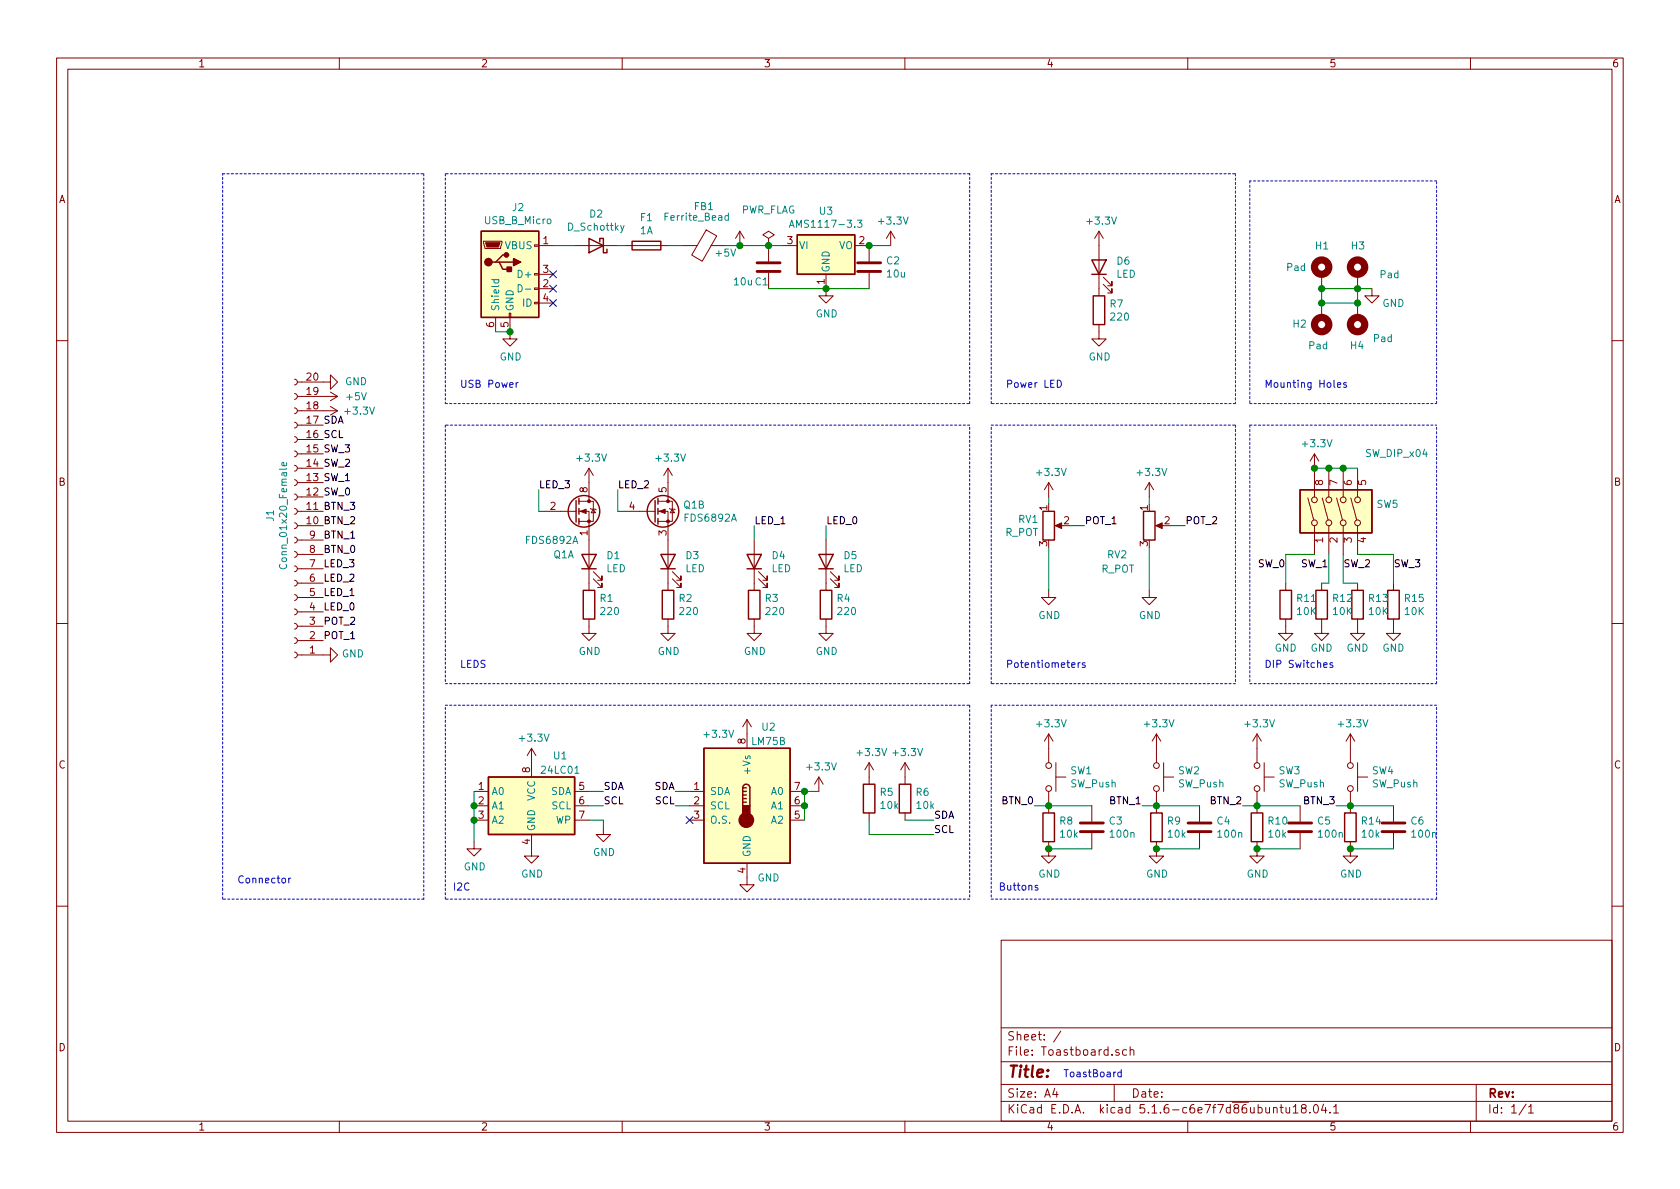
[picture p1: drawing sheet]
EESchema Schematic File Version 4
EELAYER 30 0
EELAYER END
$Descr A4 11693 8268
encoding utf-8
Sheet 1 1
Title ""
Date ""
Rev ""
Comp ""
Comment1 ""
Comment2 ""
Comment3 ""
Comment4 ""
$EndDescr
$Comp
L Device:LED D4
U 1 1
P 5250 3900
F 0 "D4" V 5289 3782 50  0000 R CNN
F 1 "LED" V 5198 3782 50  0000 R CNN
F 2 "LED_SMD:LED_0603_1608Metric_Pad1.05x0.95mm_HandSolder" H 5250 3900 50  0001 C CNN
F 3 "~" H 5250 3900 50  0001 C CNN
	1    5250 3900
	0    -1   -1   0   
$EndComp
$Comp
L Device:R R3
U 1 1
P 5250 4200
F 0 "R3" H 5320 4246 50  0000 L CNN
F 1 "220" H 5320 4155 50  0000 L CNN
F 2 "Resistor_SMD:R_0603_1608Metric_Pad1.05x0.95mm_HandSolder" V 5180 4200 50  0001 C CNN
F 3 "~" H 5250 4200 50  0001 C CNN
	1    5250 4200
	1    0    0    -1  
$EndComp
$Comp
L power:GND #PWR0101
U 1 1
P 5250 4350
F 0 "#PWR0101" H 5250 4100 50  0001 C CNN
F 1 "GND" H 5255 4177 50  0000 C CNN
F 2 "" H 5250 4350 50  0001 C CNN
F 3 "" H 5250 4350 50  0001 C CNN
	1    5250 4350
	1    0    0    -1  
$EndComp
$Comp
L power:+3.3V #PWR0102
U 1 1
P 7300 5200
F 0 "#PWR0102" H 7300 5050 50  0001 C CNN
F 1 "+3.3V" H 7315 5373 50  0000 C CNN
F 2 "" H 7300 5200 50  0001 C CNN
F 3 "" H 7300 5200 50  0001 C CNN
	1    7300 5200
	1    0    0    -1  
$EndComp
$Comp
L Device:R_POT RV1
U 1 1
P 7300 3650
F 0 "RV1" H 7231 3696 50  0000 R CNN
F 1 "R_POT" H 7231 3605 50  0000 R CNN
F 2 "Potentiometer_THT:Potentiometer_Piher_PC-16_Single_Vertical" H 7300 3650 50  0001 C CNN
F 3 "~" H 7300 3650 50  0001 C CNN
	1    7300 3650
	1    0    0    -1  
$EndComp
$Comp
L power:+3.3V #PWR0103
U 1 1
P 7300 3450
F 0 "#PWR0103" H 7300 3300 50  0001 C CNN
F 1 "+3.3V" H 7315 3623 50  0000 C CNN
F 2 "" H 7300 3450 50  0001 C CNN
F 3 "" H 7300 3450 50  0001 C CNN
	1    7300 3450
	1    0    0    -1  
$EndComp
Wire Wire Line
	7300 3500 7300 3450
$Comp
L power:GND #PWR0104
U 1 1
P 7300 4100
F 0 "#PWR0104" H 7300 3850 50  0001 C CNN
F 1 "GND" H 7305 3927 50  0000 C CNN
F 2 "" H 7300 4100 50  0001 C CNN
F 3 "" H 7300 4100 50  0001 C CNN
	1    7300 4100
	1    0    0    -1  
$EndComp
$Comp
L power:+3.3V #PWR0105
U 1 1
P 9150 3250
F 0 "#PWR0105" H 9150 3100 50  0001 C CNN
F 1 "+3.3V" H 9165 3423 50  0000 C CNN
F 2 "" H 9150 3250 50  0001 C CNN
F 3 "" H 9150 3250 50  0001 C CNN
	1    9150 3250
	1    0    0    -1  
$EndComp
$Comp
L Device:R R11
U 1 1
P 8950 4200
F 0 "R11" H 9020 4246 50  0000 L CNN
F 1 "10K" H 9020 4155 50  0000 L CNN
F 2 "Resistor_SMD:R_0603_1608Metric_Pad1.05x0.95mm_HandSolder" V 8880 4200 50  0001 C CNN
F 3 "~" H 8950 4200 50  0001 C CNN
	1    8950 4200
	1    0    0    -1  
$EndComp
$Comp
L power:GND #PWR0106
U 1 1
P 8950 4350
F 0 "#PWR0106" H 8950 4100 50  0001 C CNN
F 1 "GND" H 8950 4200 50  0000 C CNN
F 2 "" H 8950 4350 50  0001 C CNN
F 3 "" H 8950 4350 50  0001 C CNN
	1    8950 4350
	1    0    0    -1  
$EndComp
Connection ~ 9150 3250
Wire Wire Line
	9150 3250 9250 3250
Connection ~ 9250 3250
Wire Wire Line
	9350 3250 9450 3250
Wire Wire Line
	9250 3250 9350 3250
Connection ~ 9350 3250
$Comp
L Switch:SW_DIP_x04 SW5
U 1 1
P 9350 3550
F 0 "SW5" V 9396 3320 50  0000 R CNN
F 1 "SW_DIP_x04" V 9750 3400 50  0000 R CNN
F 2 "Button_Switch_SMD:SW_DIP_SPSTx04_Slide_Omron_A6S-410x_W8.9mm_P2.54mm" H 9350 3550 50  0001 C CNN
F 3 "~" H 9350 3550 50  0001 C CNN
	1    9350 3550
	0    -1   -1   0   
$EndComp
$Comp
L Device:R R12
U 1 1
P 9200 4200
F 0 "R12" H 9270 4246 50  0000 L CNN
F 1 "10K" H 9270 4155 50  0000 L CNN
F 2 "Resistor_SMD:R_0603_1608Metric_Pad1.05x0.95mm_HandSolder" V 9130 4200 50  0001 C CNN
F 3 "~" H 9200 4200 50  0001 C CNN
	1    9200 4200
	1    0    0    -1  
$EndComp
$Comp
L power:GND #PWR0107
U 1 1
P 9200 4350
F 0 "#PWR0107" H 9200 4100 50  0001 C CNN
F 1 "GND" H 9200 4200 50  0000 C CNN
F 2 "" H 9200 4350 50  0001 C CNN
F 3 "" H 9200 4350 50  0001 C CNN
	1    9200 4350
	1    0    0    -1  
$EndComp
$Comp
L Device:R R13
U 1 1
P 9450 4200
F 0 "R13" H 9520 4246 50  0000 L CNN
F 1 "10K" H 9520 4155 50  0000 L CNN
F 2 "Resistor_SMD:R_0603_1608Metric_Pad1.05x0.95mm_HandSolder" V 9380 4200 50  0001 C CNN
F 3 "~" H 9450 4200 50  0001 C CNN
	1    9450 4200
	1    0    0    -1  
$EndComp
$Comp
L power:GND #PWR0108
U 1 1
P 9450 4350
F 0 "#PWR0108" H 9450 4100 50  0001 C CNN
F 1 "GND" H 9450 4200 50  0000 C CNN
F 2 "" H 9450 4350 50  0001 C CNN
F 3 "" H 9450 4350 50  0001 C CNN
	1    9450 4350
	1    0    0    -1  
$EndComp
$Comp
L Device:R R15
U 1 1
P 9700 4200
F 0 "R15" H 9770 4246 50  0000 L CNN
F 1 "10K" H 9770 4155 50  0000 L CNN
F 2 "Resistor_SMD:R_0603_1608Metric_Pad1.05x0.95mm_HandSolder" V 9630 4200 50  0001 C CNN
F 3 "~" H 9700 4200 50  0001 C CNN
	1    9700 4200
	1    0    0    -1  
$EndComp
$Comp
L power:GND #PWR0109
U 1 1
P 9700 4350
F 0 "#PWR0109" H 9700 4100 50  0001 C CNN
F 1 "GND" H 9700 4200 50  0000 C CNN
F 2 "" H 9700 4350 50  0001 C CNN
F 3 "" H 9700 4350 50  0001 C CNN
	1    9700 4350
	1    0    0    -1  
$EndComp
Wire Wire Line
	9250 3850 9250 4050
Wire Wire Line
	9250 4050 9200 4050
Wire Wire Line
	9350 3850 9350 4050
Wire Wire Line
	9350 4050 9450 4050
Wire Wire Line
	9450 3850 9700 3850
Wire Wire Line
	9700 3850 9700 4050
Wire Wire Line
	8950 4050 8950 3850
Wire Wire Line
	8950 3850 9150 3850
$Comp
L Connector:Conn_01x20_Female J1
U 1 1
P 2050 3650
F 0 "J1" V 2215 3580 50  0000 C CNN
F 1 "Conn_01x20_Female" V 2124 3580 50  0000 C CNN
F 2 "Connector_PinSocket_2.54mm:PinSocket_1x20_P2.54mm_Vertical" H 2050 3650 50  0001 C CNN
F 3 "~" H 2050 3650 50  0001 C CNN
	1    2050 3650
	-1   0    0    1   
$EndComp
$Comp
L power:+3.3V #PWR0110
U 1 1
P 8050 5200
F 0 "#PWR0110" H 8050 5050 50  0001 C CNN
F 1 "+3.3V" H 8065 5373 50  0000 C CNN
F 2 "" H 8050 5200 50  0001 C CNN
F 3 "" H 8050 5200 50  0001 C CNN
	1    8050 5200
	1    0    0    -1  
$EndComp
$Comp
L power:+3.3V #PWR0111
U 1 1
P 8750 5200
F 0 "#PWR0111" H 8750 5050 50  0001 C CNN
F 1 "+3.3V" H 8765 5373 50  0000 C CNN
F 2 "" H 8750 5200 50  0001 C CNN
F 3 "" H 8750 5200 50  0001 C CNN
	1    8750 5200
	1    0    0    -1  
$EndComp
$Comp
L power:+3.3V #PWR0112
U 1 1
P 9400 5200
F 0 "#PWR0112" H 9400 5050 50  0001 C CNN
F 1 "+3.3V" H 9415 5373 50  0000 C CNN
F 2 "" H 9400 5200 50  0001 C CNN
F 3 "" H 9400 5200 50  0001 C CNN
	1    9400 5200
	1    0    0    -1  
$EndComp
Connection ~ 9400 5600
Wire Wire Line
	9700 5600 9400 5600
Connection ~ 9400 5900
Wire Wire Line
	9700 5900 9400 5900
$Comp
L Device:C C6
U 1 1
P 9700 5750
F 0 "C6" H 9815 5796 50  0000 L CNN
F 1 "100n" H 9815 5705 50  0000 L CNN
F 2 "Capacitor_SMD:C_0603_1608Metric_Pad1.05x0.95mm_HandSolder" H 9738 5600 50  0001 C CNN
F 3 "~" H 9700 5750 50  0001 C CNN
	1    9700 5750
	1    0    0    -1  
$EndComp
$Comp
L power:GND #PWR0113
U 1 1
P 9400 5900
F 0 "#PWR0113" H 9400 5650 50  0001 C CNN
F 1 "GND" H 9405 5727 50  0000 C CNN
F 2 "" H 9400 5900 50  0001 C CNN
F 3 "" H 9400 5900 50  0001 C CNN
	1    9400 5900
	1    0    0    -1  
$EndComp
$Comp
L Device:R R14
U 1 1
P 9400 5750
F 0 "R14" H 9470 5796 50  0000 L CNN
F 1 "10k" H 9470 5705 50  0000 L CNN
F 2 "Resistor_SMD:R_0603_1608Metric_Pad1.05x0.95mm_HandSolder" V 9330 5750 50  0001 C CNN
F 3 "~" H 9400 5750 50  0001 C CNN
	1    9400 5750
	1    0    0    -1  
$EndComp
$Comp
L Switch:SW_Push SW4
U 1 1
P 9400 5400
F 0 "SW4" V 9354 5548 50  0000 L CNN
F 1 "SW_Push" V 9445 5548 50  0000 L CNN
F 2 "Button_Switch_SMD:SW_Push_1P1T_NO_6x6mm_H9.5mm" H 9400 5600 50  0001 C CNN
F 3 "~" H 9400 5600 50  0001 C CNN
	1    9400 5400
	0    1    1    0   
$EndComp
Connection ~ 8750 5600
Wire Wire Line
	9050 5600 8750 5600
Connection ~ 8750 5900
Wire Wire Line
	9050 5900 8750 5900
$Comp
L Device:C C5
U 1 1
P 9050 5750
F 0 "C5" H 9165 5796 50  0000 L CNN
F 1 "100n" H 9165 5705 50  0000 L CNN
F 2 "Capacitor_SMD:C_0603_1608Metric_Pad1.05x0.95mm_HandSolder" H 9088 5600 50  0001 C CNN
F 3 "~" H 9050 5750 50  0001 C CNN
	1    9050 5750
	1    0    0    -1  
$EndComp
$Comp
L power:GND #PWR0114
U 1 1
P 8750 5900
F 0 "#PWR0114" H 8750 5650 50  0001 C CNN
F 1 "GND" H 8755 5727 50  0000 C CNN
F 2 "" H 8750 5900 50  0001 C CNN
F 3 "" H 8750 5900 50  0001 C CNN
	1    8750 5900
	1    0    0    -1  
$EndComp
$Comp
L Device:R R10
U 1 1
P 8750 5750
F 0 "R10" H 8820 5796 50  0000 L CNN
F 1 "10k" H 8820 5705 50  0000 L CNN
F 2 "Resistor_SMD:R_0603_1608Metric_Pad1.05x0.95mm_HandSolder" V 8680 5750 50  0001 C CNN
F 3 "~" H 8750 5750 50  0001 C CNN
	1    8750 5750
	1    0    0    -1  
$EndComp
$Comp
L Switch:SW_Push SW3
U 1 1
P 8750 5400
F 0 "SW3" V 8704 5548 50  0000 L CNN
F 1 "SW_Push" V 8795 5548 50  0000 L CNN
F 2 "Button_Switch_SMD:SW_Push_1P1T_NO_6x6mm_H9.5mm" H 8750 5600 50  0001 C CNN
F 3 "~" H 8750 5600 50  0001 C CNN
	1    8750 5400
	0    1    1    0   
$EndComp
Connection ~ 8050 5600
Wire Wire Line
	8350 5600 8050 5600
Connection ~ 8050 5900
Wire Wire Line
	8350 5900 8050 5900
$Comp
L Device:C C4
U 1 1
P 8350 5750
F 0 "C4" H 8465 5796 50  0000 L CNN
F 1 "100n" H 8465 5705 50  0000 L CNN
F 2 "Capacitor_SMD:C_0603_1608Metric_Pad1.05x0.95mm_HandSolder" H 8388 5600 50  0001 C CNN
F 3 "~" H 8350 5750 50  0001 C CNN
	1    8350 5750
	1    0    0    -1  
$EndComp
$Comp
L power:GND #PWR0115
U 1 1
P 8050 5900
F 0 "#PWR0115" H 8050 5650 50  0001 C CNN
F 1 "GND" H 8055 5727 50  0000 C CNN
F 2 "" H 8050 5900 50  0001 C CNN
F 3 "" H 8050 5900 50  0001 C CNN
	1    8050 5900
	1    0    0    -1  
$EndComp
$Comp
L Device:R R9
U 1 1
P 8050 5750
F 0 "R9" H 8120 5796 50  0000 L CNN
F 1 "10k" H 8120 5705 50  0000 L CNN
F 2 "Resistor_SMD:R_0603_1608Metric_Pad1.05x0.95mm_HandSolder" V 7980 5750 50  0001 C CNN
F 3 "~" H 8050 5750 50  0001 C CNN
	1    8050 5750
	1    0    0    -1  
$EndComp
$Comp
L Switch:SW_Push SW2
U 1 1
P 8050 5400
F 0 "SW2" V 8004 5548 50  0000 L CNN
F 1 "SW_Push" V 8095 5548 50  0000 L CNN
F 2 "Button_Switch_SMD:SW_Push_1P1T_NO_6x6mm_H9.5mm" H 8050 5600 50  0001 C CNN
F 3 "~" H 8050 5600 50  0001 C CNN
	1    8050 5400
	0    1    1    0   
$EndComp
Connection ~ 7300 5600
Wire Wire Line
	7600 5600 7300 5600
Connection ~ 7300 5900
Wire Wire Line
	7600 5900 7300 5900
$Comp
L Device:C C3
U 1 1
P 7600 5750
F 0 "C3" H 7715 5796 50  0000 L CNN
F 1 "100n" H 7715 5705 50  0000 L CNN
F 2 "Capacitor_SMD:C_0603_1608Metric_Pad1.05x0.95mm_HandSolder" H 7638 5600 50  0001 C CNN
F 3 "~" H 7600 5750 50  0001 C CNN
	1    7600 5750
	1    0    0    -1  
$EndComp
$Comp
L power:GND #PWR0116
U 1 1
P 7300 5900
F 0 "#PWR0116" H 7300 5650 50  0001 C CNN
F 1 "GND" H 7305 5727 50  0000 C CNN
F 2 "" H 7300 5900 50  0001 C CNN
F 3 "" H 7300 5900 50  0001 C CNN
	1    7300 5900
	1    0    0    -1  
$EndComp
$Comp
L Device:R R8
U 1 1
P 7300 5750
F 0 "R8" H 7370 5796 50  0000 L CNN
F 1 "10k" H 7370 5705 50  0000 L CNN
F 2 "Resistor_SMD:R_0603_1608Metric_Pad1.05x0.95mm_HandSolder" V 7230 5750 50  0001 C CNN
F 3 "~" H 7300 5750 50  0001 C CNN
	1    7300 5750
	1    0    0    -1  
$EndComp
$Comp
L Switch:SW_Push SW1
U 1 1
P 7300 5400
F 0 "SW1" V 7254 5548 50  0000 L CNN
F 1 "SW_Push" V 7345 5548 50  0000 L CNN
F 2 "Button_Switch_SMD:SW_Push_1P1T_NO_6x6mm_H9.5mm" H 7300 5600 50  0001 C CNN
F 3 "~" H 7300 5600 50  0001 C CNN
	1    7300 5400
	0    1    1    0   
$EndComp
Wire Notes Line
	6900 4900 6900 6250
Wire Notes Line
	6900 6250 10000 6250
Wire Notes Line
	10000 6250 10000 4900
Wire Notes Line
	10000 4900 6900 4900
Text Label 7200 5600 2    50   ~ 0
BTN_0
Wire Wire Line
	7200 5600 7300 5600
Text Label 8650 5600 2    50   ~ 0
BTN_2
Wire Wire Line
	7950 5600 8050 5600
Text Label 9300 5600 2    50   ~ 0
BTN_3
Wire Wire Line
	8650 5600 8750 5600
Text Label 7950 5600 2    50   ~ 0
BTN_1
Wire Wire Line
	9300 5600 9400 5600
$Comp
L Device:LED D5
U 1 1
P 5750 3900
F 0 "D5" V 5789 3782 50  0000 R CNN
F 1 "LED" V 5698 3782 50  0000 R CNN
F 2 "LED_SMD:LED_0603_1608Metric_Pad1.05x0.95mm_HandSolder" H 5750 3900 50  0001 C CNN
F 3 "~" H 5750 3900 50  0001 C CNN
	1    5750 3900
	0    -1   -1   0   
$EndComp
$Comp
L Device:R R4
U 1 1
P 5750 4200
F 0 "R4" H 5820 4246 50  0000 L CNN
F 1 "220" H 5820 4155 50  0000 L CNN
F 2 "Resistor_SMD:R_0603_1608Metric_Pad1.05x0.95mm_HandSolder" V 5680 4200 50  0001 C CNN
F 3 "~" H 5750 4200 50  0001 C CNN
	1    5750 4200
	1    0    0    -1  
$EndComp
$Comp
L power:GND #PWR0117
U 1 1
P 5750 4350
F 0 "#PWR0117" H 5750 4100 50  0001 C CNN
F 1 "GND" H 5755 4177 50  0000 C CNN
F 2 "" H 5750 4350 50  0001 C CNN
F 3 "" H 5750 4350 50  0001 C CNN
	1    5750 4350
	1    0    0    -1  
$EndComp
$Comp
L Device:LED D3
U 1 1
P 4650 3900
F 0 "D3" V 4689 3782 50  0000 R CNN
F 1 "LED" V 4598 3782 50  0000 R CNN
F 2 "LED_SMD:LED_0603_1608Metric_Pad1.05x0.95mm_HandSolder" H 4650 3900 50  0001 C CNN
F 3 "~" H 4650 3900 50  0001 C CNN
	1    4650 3900
	0    -1   -1   0   
$EndComp
$Comp
L Device:R R2
U 1 1
P 4650 4200
F 0 "R2" H 4720 4246 50  0000 L CNN
F 1 "220" H 4720 4155 50  0000 L CNN
F 2 "Resistor_SMD:R_0603_1608Metric_Pad1.05x0.95mm_HandSolder" V 4580 4200 50  0001 C CNN
F 3 "~" H 4650 4200 50  0001 C CNN
	1    4650 4200
	1    0    0    -1  
$EndComp
$Comp
L power:+3.3V #PWR0118
U 1 1
P 4650 3350
F 0 "#PWR0118" H 4650 3200 50  0001 C CNN
F 1 "+3.3V" H 4665 3523 50  0000 C CNN
F 2 "" H 4650 3350 50  0001 C CNN
F 3 "" H 4650 3350 50  0001 C CNN
	1    4650 3350
	1    0    0    -1  
$EndComp
$Comp
L power:GND #PWR0119
U 1 1
P 4650 4350
F 0 "#PWR0119" H 4650 4100 50  0001 C CNN
F 1 "GND" H 4655 4177 50  0000 C CNN
F 2 "" H 4650 4350 50  0001 C CNN
F 3 "" H 4650 4350 50  0001 C CNN
	1    4650 4350
	1    0    0    -1  
$EndComp
$Comp
L Device:LED D1
U 1 1
P 4100 3900
F 0 "D1" V 4139 3782 50  0000 R CNN
F 1 "LED" V 4048 3782 50  0000 R CNN
F 2 "LED_SMD:LED_0603_1608Metric_Pad1.05x0.95mm_HandSolder" H 4100 3900 50  0001 C CNN
F 3 "~" H 4100 3900 50  0001 C CNN
	1    4100 3900
	0    -1   -1   0   
$EndComp
$Comp
L Device:R R1
U 1 1
P 4100 4200
F 0 "R1" H 4170 4246 50  0000 L CNN
F 1 "220" H 4170 4155 50  0000 L CNN
F 2 "Resistor_SMD:R_0603_1608Metric_Pad1.05x0.95mm_HandSolder" V 4030 4200 50  0001 C CNN
F 3 "~" H 4100 4200 50  0001 C CNN
	1    4100 4200
	1    0    0    -1  
$EndComp
$Comp
L power:+3.3V #PWR0120
U 1 1
P 4100 3350
F 0 "#PWR0120" H 4100 3200 50  0001 C CNN
F 1 "+3.3V" H 4115 3523 50  0000 C CNN
F 2 "" H 4100 3350 50  0001 C CNN
F 3 "" H 4100 3350 50  0001 C CNN
	1    4100 3350
	1    0    0    -1  
$EndComp
$Comp
L power:GND #PWR0121
U 1 1
P 4100 4350
F 0 "#PWR0121" H 4100 4100 50  0001 C CNN
F 1 "GND" H 4105 4177 50  0000 C CNN
F 2 "" H 4100 4350 50  0001 C CNN
F 3 "" H 4100 4350 50  0001 C CNN
	1    4100 4350
	1    0    0    -1  
$EndComp
$Comp
L Transistor_FET:FDS6892A Q1
U 1 1
P 4000 3550
F 0 "Q1" H 3850 3250 50  0000 L CNN
F 1 "FDS6892A" H 3650 3350 50  0000 L CNN
F 2 "Package_SO:SOIC-8_3.9x4.9mm_P1.27mm" H 4200 3475 50  0001 L CIN
F 3 "http://www.fairchildsemi.com/ds/FD/FDS6892A.pdf" H 4000 3550 50  0001 L CNN
	1    4000 3550
	1    0    0    -1  
$EndComp
$Comp
L Transistor_FET:FDS6892A Q1
U 2 1
P 4550 3550
F 0 "Q1" H 4754 3596 50  0000 L CNN
F 1 "FDS6892A" H 4754 3505 50  0000 L CNN
F 2 "Package_SO:SOIC-8_3.9x4.9mm_P1.27mm" H 4750 3475 50  0001 L CIN
F 3 "http://www.fairchildsemi.com/ds/FD/FDS6892A.pdf" H 4550 3550 50  0001 L CNN
	2    4550 3550
	1    0    0    -1  
$EndComp
Text Label 4700 5500 2    50   ~ 0
SDA
Wire Wire Line
	4700 5500 4800 5500
Text Label 4700 5600 2    50   ~ 0
SCL
Wire Wire Line
	4700 5600 4800 5600
$Comp
L power:+3.3V #PWR0122
U 1 1
P 5200 5100
F 0 "#PWR0122" H 5200 4950 50  0001 C CNN
F 1 "+3.3V" H 5000 5100 50  0000 C CNN
F 2 "" H 5200 5100 50  0001 C CNN
F 3 "" H 5200 5100 50  0001 C CNN
	1    5200 5100
	1    0    0    -1  
$EndComp
$Comp
L power:GND #PWR0123
U 1 1
P 5200 6100
F 0 "#PWR0123" H 5200 5850 50  0001 C CNN
F 1 "GND" H 5350 6100 50  0000 C CNN
F 2 "" H 5200 6100 50  0001 C CNN
F 3 "" H 5200 6100 50  0001 C CNN
	1    5200 6100
	1    0    0    -1  
$EndComp
Text Label 4200 5500 0    50   ~ 0
SDA
Text Label 4200 5600 0    50   ~ 0
SCL
Wire Wire Line
	4200 5600 4100 5600
Wire Wire Line
	4200 5500 4100 5500
$Comp
L power:+3.3V #PWR0125
U 1 1
P 3700 5300
F 0 "#PWR0125" H 3700 5150 50  0001 C CNN
F 1 "+3.3V" H 3715 5473 50  0000 C CNN
F 2 "" H 3700 5300 50  0001 C CNN
F 3 "" H 3700 5300 50  0001 C CNN
	1    3700 5300
	1    0    0    -1  
$EndComp
$Comp
L power:GND #PWR0126
U 1 1
P 3700 5900
F 0 "#PWR0126" H 3700 5650 50  0001 C CNN
F 1 "GND" H 3705 5727 50  0000 C CNN
F 2 "" H 3700 5900 50  0001 C CNN
F 3 "" H 3700 5900 50  0001 C CNN
	1    3700 5900
	1    0    0    -1  
$EndComp
$Comp
L Memory_EEPROM:24LC01 U1
U 1 1
P 3700 5600
F 0 "U1" H 3900 5950 50  0000 C CNN
F 1 "24LC01" H 3900 5850 50  0000 C CNN
F 2 "Package_SO:SO-8_3.9x4.9mm_P1.27mm" H 3700 5600 50  0001 C CNN
F 3 "http://ww1.microchip.com/downloads/en/DeviceDoc/21711J.pdf" H 3700 5600 50  0001 C CNN
	1    3700 5600
	1    0    0    -1  
$EndComp
$Comp
L power:GND #PWR0127
U 1 1
P 4200 5750
F 0 "#PWR0127" H 4200 5500 50  0001 C CNN
F 1 "GND" H 4205 5577 50  0000 C CNN
F 2 "" H 4200 5750 50  0001 C CNN
F 3 "" H 4200 5750 50  0001 C CNN
	1    4200 5750
	1    0    0    -1  
$EndComp
Wire Wire Line
	4200 5750 4200 5700
Wire Wire Line
	4200 5700 4100 5700
Wire Wire Line
	3300 5500 3300 5600
Connection ~ 3300 5600
Wire Wire Line
	3300 5600 3300 5700
$Comp
L power:GND #PWR0128
U 1 1
P 3300 5850
F 0 "#PWR0128" H 3300 5600 50  0001 C CNN
F 1 "GND" H 3305 5677 50  0000 C CNN
F 2 "" H 3300 5850 50  0001 C CNN
F 3 "" H 3300 5850 50  0001 C CNN
	1    3300 5850
	1    0    0    -1  
$EndComp
Wire Wire Line
	3300 5850 3300 5700
Connection ~ 3300 5700
Text Label 6500 5700 0    50   ~ 0
SDA
Text Label 6500 5800 0    50   ~ 0
SCL
$Comp
L Device:R R6
U 1 1
P 6300 5550
F 0 "R6" H 6370 5596 50  0000 L CNN
F 1 "10k" H 6370 5505 50  0000 L CNN
F 2 "Resistor_SMD:R_0603_1608Metric_Pad1.05x0.95mm_HandSolder" V 6230 5550 50  0001 C CNN
F 3 "~" H 6300 5550 50  0001 C CNN
	1    6300 5550
	1    0    0    -1  
$EndComp
$Comp
L Device:R R5
U 1 1
P 6050 5550
F 0 "R5" H 6120 5596 50  0000 L CNN
F 1 "10k" H 6120 5505 50  0000 L CNN
F 2 "Resistor_SMD:R_0603_1608Metric_Pad1.05x0.95mm_HandSolder" V 5980 5550 50  0001 C CNN
F 3 "~" H 6050 5550 50  0001 C CNN
	1    6050 5550
	1    0    0    -1  
$EndComp
Wire Wire Line
	6300 5700 6500 5700
Wire Wire Line
	6050 5700 6050 5800
Wire Wire Line
	6050 5800 6500 5800
$Comp
L power:+3.3V #PWR0130
U 1 1
P 6050 5400
F 0 "#PWR0130" H 6050 5250 50  0001 C CNN
F 1 "+3.3V" H 6065 5573 50  0000 C CNN
F 2 "" H 6050 5400 50  0001 C CNN
F 3 "" H 6050 5400 50  0001 C CNN
	1    6050 5400
	1    0    0    -1  
$EndComp
$Comp
L power:+3.3V #PWR0131
U 1 1
P 6300 5400
F 0 "#PWR0131" H 6300 5250 50  0001 C CNN
F 1 "+3.3V" H 6315 5573 50  0000 C CNN
F 2 "" H 6300 5400 50  0001 C CNN
F 3 "" H 6300 5400 50  0001 C CNN
	1    6300 5400
	1    0    0    -1  
$EndComp
Wire Wire Line
	7450 3650 7550 3650
Text Label 7550 3650 0    50   ~ 0
POT_1
$Comp
L power:+3.3V #PWR0133
U 1 1
P 8000 3450
F 0 "#PWR0133" H 8000 3300 50  0001 C CNN
F 1 "+3.3V" H 8015 3623 50  0000 C CNN
F 2 "" H 8000 3450 50  0001 C CNN
F 3 "" H 8000 3450 50  0001 C CNN
	1    8000 3450
	1    0    0    -1  
$EndComp
Wire Wire Line
	8000 3500 8000 3450
Wire Wire Line
	8150 3650 8250 3650
Text Label 8250 3650 0    50   ~ 0
POT_2
Text Label 8950 3950 2    50   ~ 0
SW_0
Text Label 9250 3950 2    50   ~ 0
SW_1
Text Label 9350 3950 0    50   ~ 0
SW_2
Text Label 9700 3950 0    50   ~ 0
SW_3
Text Label 3750 3400 0    50   ~ 0
LED_3
Text Label 4300 3400 0    50   ~ 0
LED_2
Text Label 5250 3650 0    50   ~ 0
LED_1
Text Label 5750 3650 0    50   ~ 0
LED_0
Wire Wire Line
	5250 3650 5250 3750
Wire Wire Line
	5750 3650 5750 3750
Wire Wire Line
	4300 3400 4300 3550
Wire Wire Line
	4300 3550 4350 3550
Wire Wire Line
	3750 3400 3750 3550
Wire Wire Line
	3750 3550 3800 3550
Wire Notes Line
	3100 6250 3100 4900
Wire Notes Line
	3100 4900 6750 4900
Wire Notes Line
	6750 6250 3100 6250
Wire Notes Line
	6750 4900 6750 6250
$Comp
L power:GND #PWR0134
U 1 1
P 9550 2000
F 0 "#PWR0134" H 9550 1750 50  0001 C CNN
F 1 "GND" H 9700 1900 50  0000 C CNN
F 2 "" H 9550 2000 50  0001 C CNN
F 3 "" H 9550 2000 50  0001 C CNN
	1    9550 2000
	1    0    0    -1  
$EndComp
Wire Wire Line
	9550 2000 9450 2000
Connection ~ 9200 2100
Connection ~ 9450 2100
Wire Wire Line
	9450 2100 9200 2100
Connection ~ 9450 2000
Wire Wire Line
	9450 2000 9450 2100
Connection ~ 9200 2000
Wire Wire Line
	9200 2000 9450 2000
Wire Wire Line
	9200 2100 9200 2000
$Comp
L Mechanical:MountingHole_Pad H4
U 1 1
P 9450 2200
F 0 "H4" H 9400 2400 50  0000 L CNN
F 1 "Pad" H 9200 2350 50  0000 L CNN
F 2 "MountingHole:MountingHole_2.2mm_M2_DIN965_Pad" H 9450 2200 50  0001 C CNN
F 3 "~" H 9450 2200 50  0001 C CNN
	1    9450 2200
	-1   0    0    1   
$EndComp
$Comp
L Mechanical:MountingHole_Pad H2
U 1 1
P 9200 2200
F 0 "H2" H 9300 2249 50  0000 L CNN
F 1 "Pad" H 9150 2400 50  0000 L CNN
F 2 "MountingHole:MountingHole_2.2mm_M2_DIN965_Pad" H 9200 2200 50  0001 C CNN
F 3 "~" H 9200 2200 50  0001 C CNN
	1    9200 2200
	-1   0    0    1   
$EndComp
$Comp
L Mechanical:MountingHole_Pad H1
U 1 1
P 9200 1900
F 0 "H1" H 9150 2100 50  0000 L CNN
F 1 "Pad" H 9600 1900 50  0000 L CNN
F 2 "MountingHole:MountingHole_2.2mm_M2_DIN965_Pad" H 9200 1900 50  0001 C CNN
F 3 "~" H 9200 1900 50  0001 C CNN
	1    9200 1900
	1    0    0    -1  
$EndComp
$Comp
L Mechanical:MountingHole_Pad H3
U 1 1
P 9450 1900
F 0 "H3" H 9400 2100 50  0000 L CNN
F 1 "Pad" H 8950 1950 50  0000 L CNN
F 2 "MountingHole:MountingHole_2.2mm_M2_DIN965_Pad" H 9450 1900 50  0001 C CNN
F 3 "~" H 9450 1900 50  0001 C CNN
	1    9450 1900
	1    0    0    -1  
$EndComp
$Comp
L Connector:USB_B_Micro J2
U 1 1
P 3550 1900
F 0 "J2" H 3607 2367 50  0000 C CNN
F 1 "USB_B_Micro" H 3607 2276 50  0000 C CNN
F 2 "Connector_USB:USB_Micro-B_Amphenol_10103594-0001LF_Horizontal" H 3700 1850 50  0001 C CNN
F 3 "~" H 3700 1850 50  0001 C CNN
	1    3550 1900
	1    0    0    -1  
$EndComp
$Comp
L power:GND #PWR0135
U 1 1
P 3550 2300
F 0 "#PWR0135" H 3550 2050 50  0001 C CNN
F 1 "GND" H 3555 2127 50  0000 C CNN
F 2 "" H 3550 2300 50  0001 C CNN
F 3 "" H 3550 2300 50  0001 C CNN
	1    3550 2300
	1    0    0    -1  
$EndComp
NoConn ~ 3850 2100
NoConn ~ 3850 2000
NoConn ~ 3850 1900
Wire Wire Line
	3450 2300 3550 2300
Connection ~ 3550 2300
$Comp
L Device:Fuse F1
U 1 1
P 4500 1700
F 0 "F1" V 4303 1700 50  0000 C CNN
F 1 "1A" V 4394 1700 50  0000 C CNN
F 2 "Fuse:Fuse_0603_1608Metric_Pad1.05x0.95mm_HandSolder" V 4430 1700 50  0001 C CNN
F 3 "~" H 4500 1700 50  0001 C CNN
	1    4500 1700
	0    1    1    0   
$EndComp
$Comp
L Device:Ferrite_Bead FB1
U 1 1
P 4900 1700
F 0 "FB1" V 4626 1700 50  0000 C CNN
F 1 "Ferrite_Bead" V 4700 1650 50  0000 C CNN
F 2 "Inductor_SMD:L_0805_2012Metric_Pad1.15x1.40mm_HandSolder" V 4830 1700 50  0001 C CNN
F 3 "~" H 4900 1700 50  0001 C CNN
	1    4900 1700
	0    1    1    0   
$EndComp
Wire Wire Line
	4000 1700 3850 1700
$Comp
L power:+3.3V #PWR0136
U 1 1
P 6200 1700
F 0 "#PWR0136" H 6200 1550 50  0001 C CNN
F 1 "+3.3V" H 6215 1873 50  0000 C CNN
F 2 "" H 6200 1700 50  0001 C CNN
F 3 "" H 6200 1700 50  0001 C CNN
	1    6200 1700
	1    0    0    -1  
$EndComp
Wire Wire Line
	6200 1700 6050 1700
$Comp
L power:GND #PWR0137
U 1 1
P 5750 2000
F 0 "#PWR0137" H 5750 1750 50  0001 C CNN
F 1 "GND" H 5755 1827 50  0000 C CNN
F 2 "" H 5750 2000 50  0001 C CNN
F 3 "" H 5750 2000 50  0001 C CNN
	1    5750 2000
	1    0    0    -1  
$EndComp
$Comp
L Device:C C1
U 1 1
P 5350 1850
F 0 "C1" H 5250 1750 50  0000 L CNN
F 1 "10u" H 5100 1750 50  0000 L CNN
F 2 "Capacitor_SMD:C_0603_1608Metric_Pad1.05x0.95mm_HandSolder" H 5388 1700 50  0001 C CNN
F 3 "~" H 5350 1850 50  0001 C CNN
	1    5350 1850
	1    0    0    -1  
$EndComp
Wire Wire Line
	5350 1700 5450 1700
Wire Wire Line
	5350 2000 5750 2000
Connection ~ 5750 2000
$Comp
L Device:C C2
U 1 1
P 6050 1850
F 0 "C2" H 6165 1896 50  0000 L CNN
F 1 "10u" H 6165 1805 50  0000 L CNN
F 2 "Capacitor_SMD:C_0603_1608Metric_Pad1.05x0.95mm_HandSolder" H 6088 1700 50  0001 C CNN
F 3 "~" H 6050 1850 50  0001 C CNN
	1    6050 1850
	1    0    0    -1  
$EndComp
Connection ~ 6050 1700
Wire Wire Line
	6050 2000 5750 2000
Wire Wire Line
	5050 1700 5150 1700
$Comp
L Device:D_Schottky D2
U 1 1
P 4150 1700
F 0 "D2" H 4150 1483 50  0000 C CNN
F 1 "D_Schottky" H 4150 1574 50  0000 C CNN
F 2 "Diode_SMD:D_SOD-123" H 4150 1700 50  0001 C CNN
F 3 "~" H 4150 1700 50  0001 C CNN
	1    4150 1700
	-1   0    0    1   
$EndComp
Wire Wire Line
	4650 1700 4750 1700
Wire Wire Line
	4300 1700 4350 1700
$Comp
L power:+5V #PWR0138
U 1 1
P 5150 1700
F 0 "#PWR0138" H 5150 1550 50  0001 C CNN
F 1 "+5V" H 5050 1650 50  0000 C CNN
F 2 "" H 5150 1700 50  0001 C CNN
F 3 "" H 5150 1700 50  0001 C CNN
	1    5150 1700
	1    0    0    -1  
$EndComp
$Comp
L power:GND #PWR0140
U 1 1
P 2250 2650
F 0 "#PWR0140" H 2250 2400 50  0001 C CNN
F 1 "GND" V 2250 2500 50  0000 R CNN
F 2 "" H 2250 2650 50  0001 C CNN
F 3 "" H 2250 2650 50  0001 C CNN
	1    2250 2650
	0    -1   -1   0   
$EndComp
Text Label 2250 3450 0    50   ~ 0
SW_0
Text Label 2250 3350 0    50   ~ 0
SW_1
Text Label 2250 3250 0    50   ~ 0
SW_2
Text Label 2250 3150 0    50   ~ 0
SW_3
Text Label 2250 3850 0    50   ~ 0
BTN_0
Text Label 2250 3750 0    50   ~ 0
BTN_1
Text Label 2250 3650 0    50   ~ 0
BTN_2
Text Label 2250 3550 0    50   ~ 0
BTN_3
Text Label 2250 4250 0    50   ~ 0
LED_0
Text Label 2250 4150 0    50   ~ 0
LED_1
Text Label 2250 4050 0    50   ~ 0
LED_2
Text Label 2250 3950 0    50   ~ 0
LED_3
Text Label 2250 3050 0    50   ~ 0
SCL
Text Label 2250 2950 0    50   ~ 0
SDA
$Comp
L power:GND #PWR0141
U 1 1
P 2250 4550
F 0 "#PWR0141" H 2250 4300 50  0001 C CNN
F 1 "GND" V 2255 4422 50  0000 R CNN
F 2 "" H 2250 4550 50  0001 C CNN
F 3 "" H 2250 4550 50  0001 C CNN
	1    2250 4550
	0    -1   -1   0   
$EndComp
Wire Wire Line
	7300 3800 7300 4100
$Comp
L power:GND #PWR0142
U 1 1
P 8000 4100
F 0 "#PWR0142" H 8000 3850 50  0001 C CNN
F 1 "GND" H 8005 3927 50  0000 C CNN
F 2 "" H 8000 4100 50  0001 C CNN
F 3 "" H 8000 4100 50  0001 C CNN
	1    8000 4100
	1    0    0    -1  
$EndComp
$Comp
L Device:R_POT RV2
U 1 1
P 8000 3650
F 0 "RV2" H 7850 3450 50  0000 R CNN
F 1 "R_POT" H 7900 3350 50  0000 R CNN
F 2 "Potentiometer_THT:Potentiometer_Vishay_248GJ-249GJ_Single_Vertical" H 8000 3650 50  0001 C CNN
F 3 "~" H 8000 3650 50  0001 C CNN
	1    8000 3650
	1    0    0    -1  
$EndComp
Wire Wire Line
	8000 3800 8000 4100
$Comp
L power:+3.3V #PWR0143
U 1 1
P 7650 1700
F 0 "#PWR0143" H 7650 1550 50  0001 C CNN
F 1 "+3.3V" H 7665 1873 50  0000 C CNN
F 2 "" H 7650 1700 50  0001 C CNN
F 3 "" H 7650 1700 50  0001 C CNN
	1    7650 1700
	1    0    0    -1  
$EndComp
$Comp
L Device:LED D6
U 1 1
P 7650 1850
F 0 "D6" V 7689 1732 50  0000 R CNN
F 1 "LED" V 7598 1732 50  0000 R CNN
F 2 "LED_SMD:LED_0603_1608Metric_Pad1.05x0.95mm_HandSolder" H 7650 1850 50  0001 C CNN
F 3 "~" H 7650 1850 50  0001 C CNN
	1    7650 1850
	0    -1   -1   0   
$EndComp
$Comp
L Device:R R7
U 1 1
P 7650 2150
F 0 "R7" H 7720 2196 50  0000 L CNN
F 1 "220" H 7720 2105 50  0000 L CNN
F 2 "Resistor_SMD:R_0603_1608Metric_Pad1.05x0.95mm_HandSolder" V 7580 2150 50  0001 C CNN
F 3 "~" H 7650 2150 50  0001 C CNN
	1    7650 2150
	1    0    0    -1  
$EndComp
$Comp
L power:GND #PWR0144
U 1 1
P 7650 2300
F 0 "#PWR0144" H 7650 2050 50  0001 C CNN
F 1 "GND" H 7655 2127 50  0000 C CNN
F 2 "" H 7650 2300 50  0001 C CNN
F 3 "" H 7650 2300 50  0001 C CNN
	1    7650 2300
	1    0    0    -1  
$EndComp
$Comp
L power:PWR_FLAG #FLG0101
U 1 1
P 5350 1700
F 0 "#FLG0101" H 5350 1775 50  0001 C CNN
F 1 "PWR_FLAG" H 5350 1950 50  0000 C CNN
F 2 "" H 5350 1700 50  0001 C CNN
F 3 "~" H 5350 1700 50  0001 C CNN
	1    5350 1700
	1    0    0    -1  
$EndComp
Text Notes 6950 6200 0    50   ~ 0
Buttons\n
Text Notes 3150 6200 0    50   ~ 0
I2C\n
Wire Notes Line
	6750 4750 6750 2950
Wire Notes Line
	6750 2950 3100 2950
Wire Notes Line
	3100 2950 3100 4750
Wire Notes Line
	3100 4750 6750 4750
Text Notes 3200 4650 0    50   ~ 0
LEDS\n
Wire Notes Line
	6900 4750 6900 2950
Wire Notes Line
	6900 2950 8600 2950
Wire Notes Line
	8600 2950 8600 4750
Wire Notes Line
	8600 4750 6900 4750
Wire Notes Line
	10000 4750 10000 2950
Wire Notes Line
	8700 2950 8700 4750
Wire Notes Line
	8700 4750 10000 4750
Wire Notes Line
	8700 2950 10000 2950
Text Notes 7000 4650 0    50   ~ 0
Potentiometers\n
Text Notes 8800 4650 0    50   ~ 0
DIP Switches\n
Wire Notes Line
	3100 2800 6750 2800
Wire Notes Line
	6750 2800 6750 1200
Wire Notes Line
	6750 1200 3100 1200
Wire Notes Line
	3100 1200 3100 2800
Connection ~ 5350 1700
Wire Wire Line
	5150 1700 5350 1700
Connection ~ 5150 1700
Text Notes 3200 2700 0    50   ~ 0
USB Power\n
Wire Notes Line
	6900 2800 6900 1200
Wire Notes Line
	6900 1200 8600 1200
Wire Notes Line
	8600 1200 8600 2800
Wire Notes Line
	8600 2800 6900 2800
Wire Notes Line
	8700 2800 10000 2800
Wire Notes Line
	10000 2800 10000 1250
Wire Notes Line
	10000 1250 8700 1250
Wire Notes Line
	8700 1250 8700 2800
Text Notes 7000 2700 0    50   ~ 0
Power LED\n
Text Notes 8800 2700 0    50   ~ 0
Mounting Holes\n
Text Notes 7400 7500 0    50   ~ 0
ToastBoard\n
$Comp
L Regulator_Linear:AMS1117-3.3 U3
U 1 1
P 5750 1700
F 0 "U3" H 5750 1942 50  0000 C CNN
F 1 "AMS1117-3.3" H 5750 1851 50  0000 C CNN
F 2 "Package_TO_SOT_SMD:SOT-223-3_TabPin2" H 5750 1900 50  0001 C CNN
F 3 "http://www.advanced-monolithic.com/pdf/ds1117.pdf" H 5850 1450 50  0001 C CNN
	1    5750 1700
	1    0    0    -1  
$EndComp
Text Label 2250 4450 0    50   ~ 0
POT_1
Text Label 2250 4350 0    50   ~ 0
POT_2
$Comp
L power:+5V #PWR0139
U 1 1
P 2250 2750
F 0 "#PWR0139" H 2250 2600 50  0001 C CNN
F 1 "+5V" V 2250 2900 50  0000 L CNN
F 2 "" H 2250 2750 50  0001 C CNN
F 3 "" H 2250 2750 50  0001 C CNN
	1    2250 2750
	0    1    1    0   
$EndComp
$Comp
L power:+3.3V #PWR0132
U 1 1
P 2250 2850
F 0 "#PWR0132" H 2250 2700 50  0001 C CNN
F 1 "+3.3V" V 2250 3100 50  0000 C CNN
F 2 "" H 2250 2850 50  0001 C CNN
F 3 "" H 2250 2850 50  0001 C CNN
	1    2250 2850
	0    1    1    0   
$EndComp
Wire Notes Line
	2950 6250 1550 6250
Wire Notes Line
	1550 6250 1550 1200
Wire Notes Line
	1550 1200 2950 1200
Wire Notes Line
	2950 1200 2950 6250
Text Notes 1650 6150 0    50   ~ 0
Connector
$Comp
L Sensor_Temperature:LM75B U2
U 1 1
P 5200 5600
F 0 "U2" H 5350 6150 50  0000 C CNN
F 1 "LM75B" H 5350 6050 50  0000 C CNN
F 2 "Package_SO:SOIC-8_3.9x4.9mm_P1.27mm" H 5200 5600 50  0001 C CNN
F 3 "http://www.ti.com/lit/ds/symlink/lm75b.pdf" H 5200 5600 50  0001 C CNN
	1    5200 5600
	1    0    0    -1  
$EndComp
Wire Wire Line
	5600 5700 5600 5600
Connection ~ 5600 5600
Wire Wire Line
	5600 5600 5600 5500
$Comp
L power:+3.3V #PWR01
U 1 1
P 5700 5500
F 0 "#PWR01" H 5700 5350 50  0001 C CNN
F 1 "+3.3V" H 5715 5673 50  0000 C CNN
F 2 "" H 5700 5500 50  0001 C CNN
F 3 "" H 5700 5500 50  0001 C CNN
	1    5700 5500
	1    0    0    -1  
$EndComp
Wire Wire Line
	5700 5500 5600 5500
Connection ~ 5600 5500
NoConn ~ 4800 5700
$EndSCHEMATC
